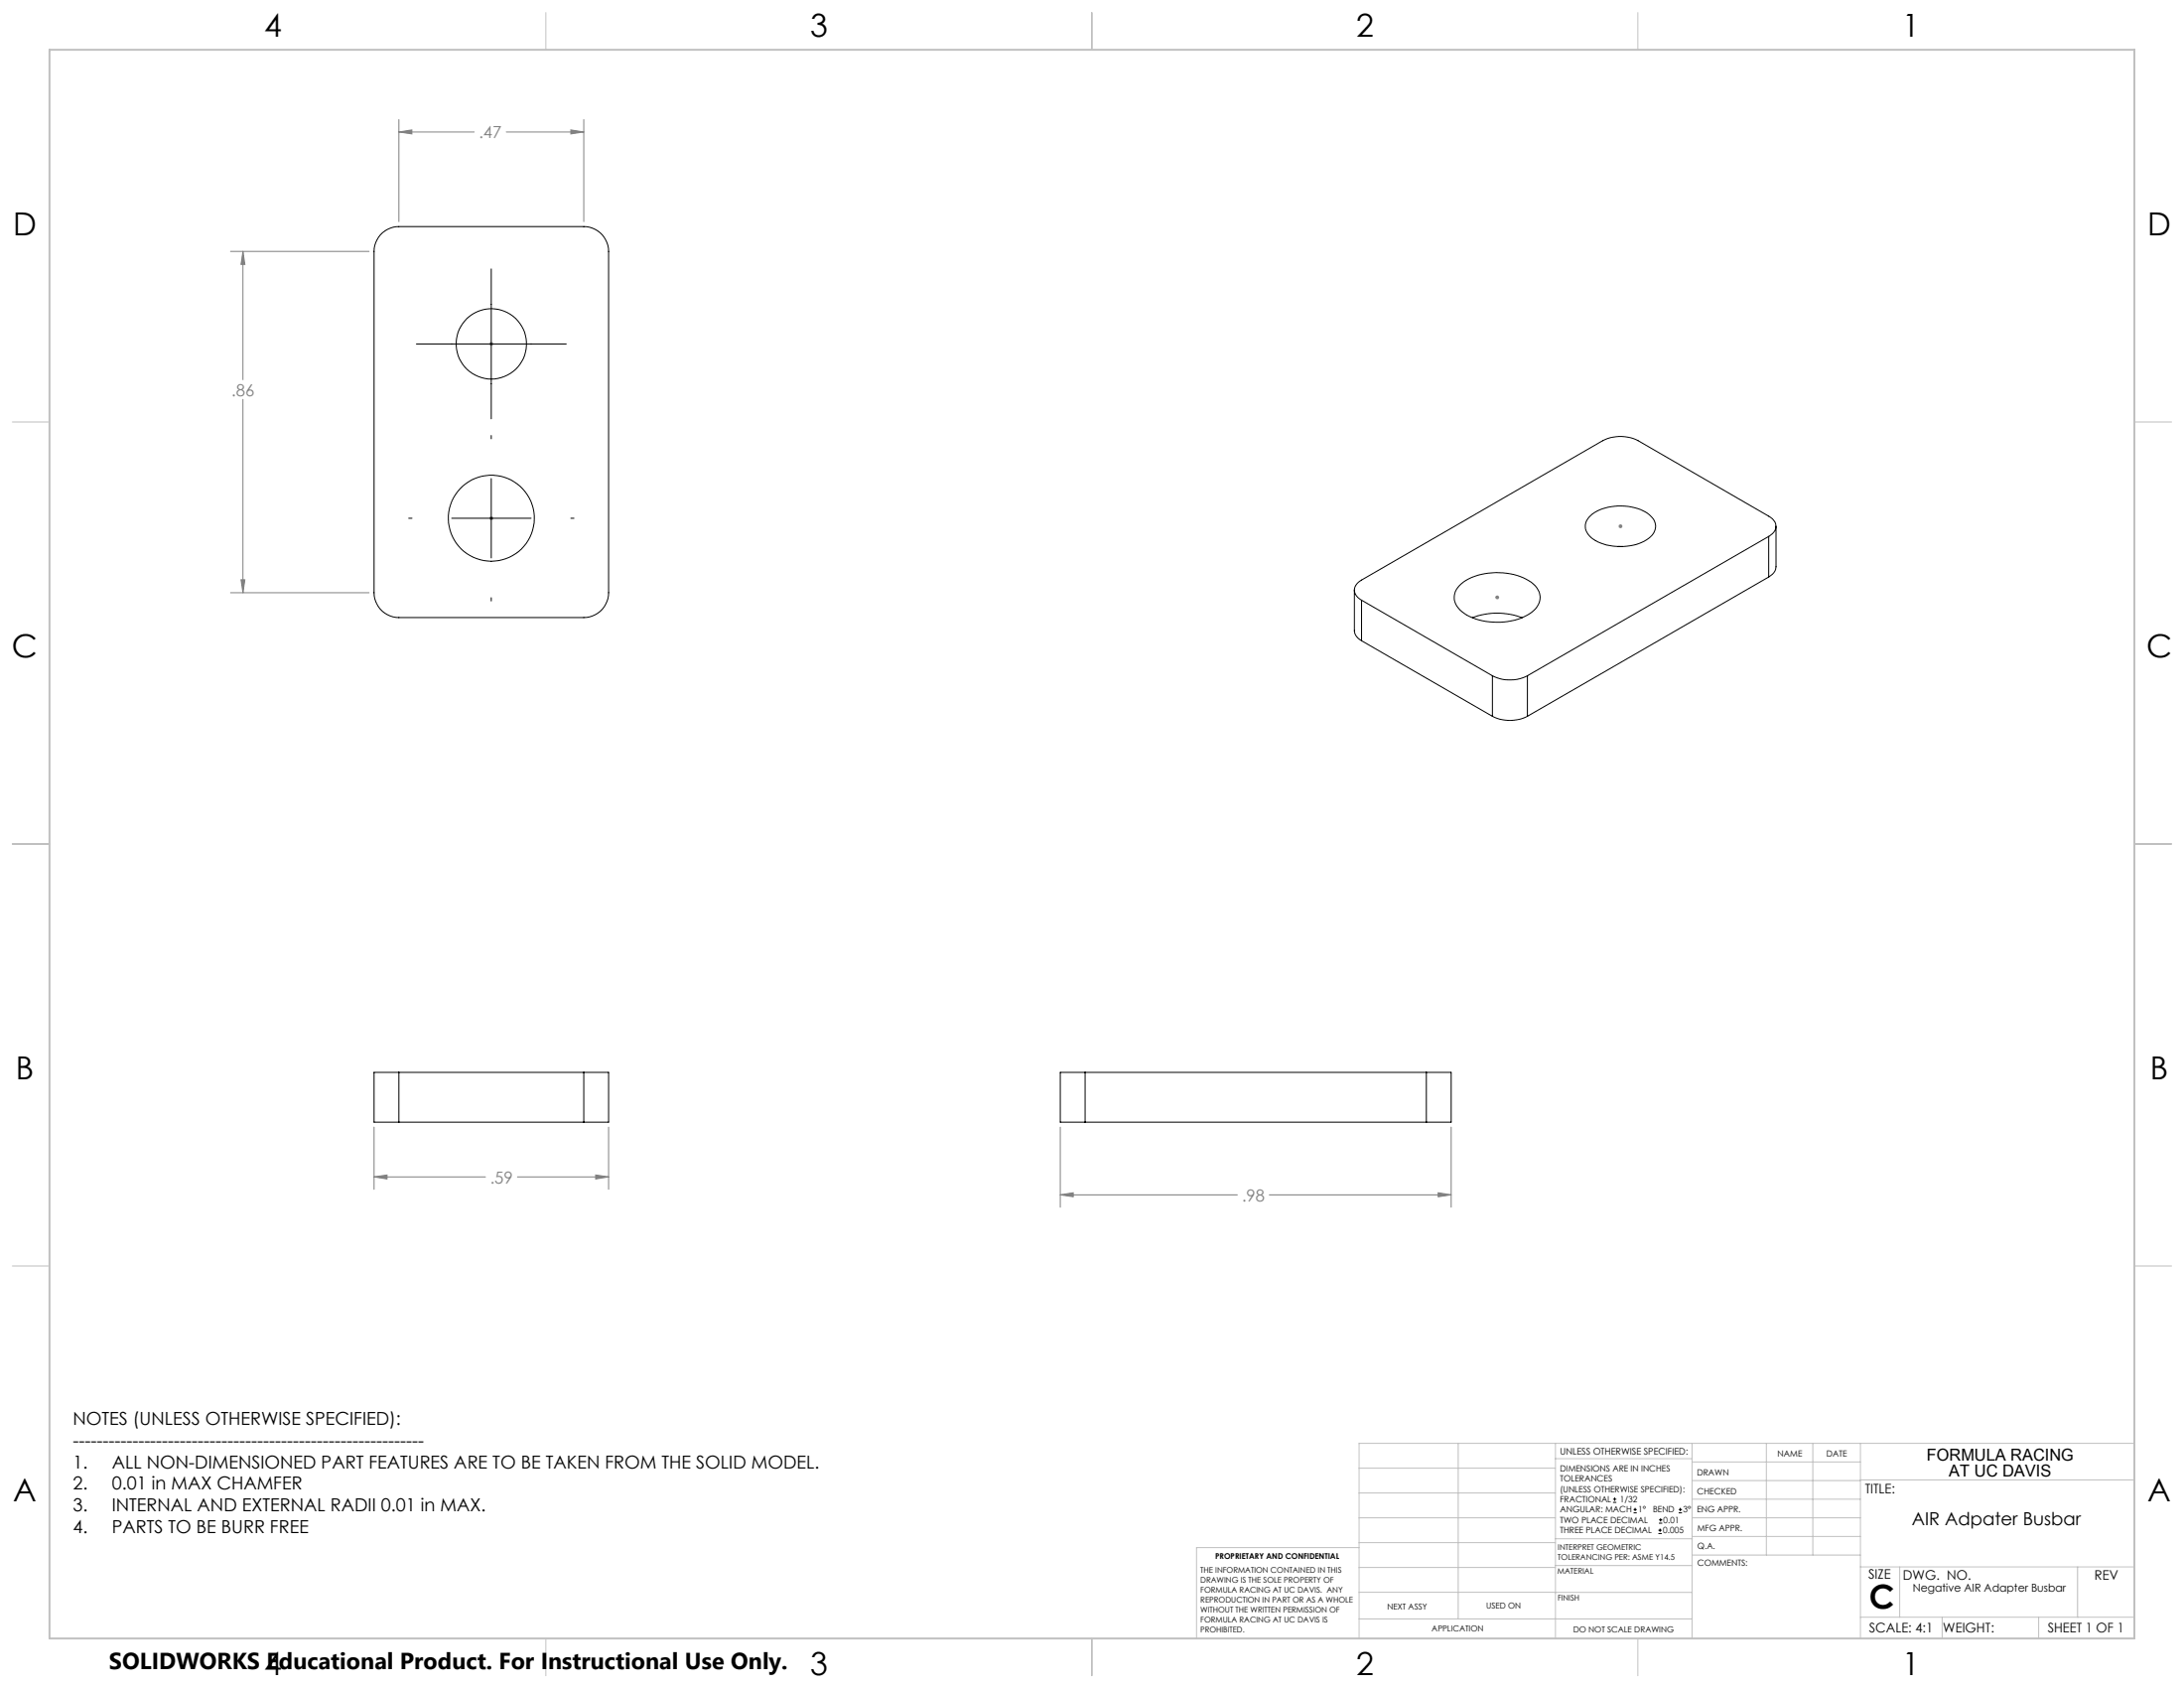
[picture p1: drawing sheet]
<svg xmlns="http://www.w3.org/2000/svg" width="559mm" height="432mm" viewBox="0 0 559 432" stroke-linecap="round" stroke-linejoin="round" font-family="sans-serif">
<g fill="none" stroke="#000" stroke-width=".25">
<path d="M97.3 60.1l1.8-1.4a6 6 0 0 1 3-.7h47.3a6.4 6.4 0 0 1 6.3 6.3v87.3a6.4 6.4 0 0 1-6.3 6.4h-47.3a6.4 6.4 0 0 1-6.4-6.4v-87.3a6.5 6.5 0 0 1 1.6-4.2zM125.7 68.8v38.3M106.5 88h38.4M125.7 111.4v.9M104.6 132.6h.8M115.6 132.6h20.3M125.7 122.4v20.3M146 132.6h.9M406.9 131.9a12.7 12.7 0 0 1 11.2-2 6.7 6.7 0 0 1 5.4 4.1 4.3 4.3 0 0 1-2.8 4.5 13.7 13.7 0 0 1-13.6-1 3.5 3.5 0 0 1-.2-5.6zM414 139.8h1.2M452.5 137.2a2.75 2.75 0 0 0 1.9-2.6 2.75 2.75 0 0 0-1.9-2.6l-33.4-19.3a10 10 0 0 0-9 0l-61.7 35.7a2.72 2.72 0 0 0-1.9 2.6 2.72 2.72 0 0 0 1.9 2.5M452.5 137.2l-61.7 35.7"/>
<path d="M452.5 137.2v10.4M454.4 134.6v10.4l-.1 .7-.5 .8-1.3 1.1M125.7 152.9v.8M346.5 151v10.5l.6 1.3 1.3 1.1M348.4 153.5l33.4 19.4M348.4 153.5v10.4M373.5 149.8a14.6 14.6 0 0 1 12-3.2 11.7 11.7 0 0 1 7.7 3.8 4.3 4.3 0 0 1-1.3 6.2 16.5 16.5 0 0 1-17.8-.1 4.2 4.2 0 0 1-.6-6.7zM376.7 158a17.9 17.9 0 0 1 12.7 0M452.5 147.6l-61.7 35.6M348.4 163.9l33.4 19.3M381.8 172.9a9.9 9.9 0 0 0 9 0M381.8 172.9v10.3"/>
<path d="M390.8 172.9v10.3M381.8 183.2a9.9 9.9 0 0 0 9 0M102.1 274.3h-6.4v12.8h6.4M102.1 274.3v12.8M102.1 274.3h47.3M149.4 274.3h6.3v12.8h-6.3M149.4 274.3v12.8M277.6 274.3h-6.3v12.8h6.3M277.6 274.3h87.3M277.6 274.3v12.8M364.9 274.3h6.4v12.8h-6.4M364.9 274.3v12.8"/>
<path d="M102.1 287.1h47.3M277.6 287.1h87.3M412.7 384.3h.9M412.7 383.5h.9M413.1 383.1v.8M418 387h.8M418 386.2h.8M418.4 385.7v.9M424.3 392.3h.9M424.3 391.4h.9M424.5 389.6h.8M424.5 388.8h.8"/>
<path d="M424.7 391v.9M424.9 388.4v.8M429.5 387h.9M429.5 386.2h.9M429.9 385.7v.9"/>
<circle cx="125.7" cy="88" r="9"/>
<circle cx="125.7" cy="132.6" r="11"/>
</g>
<g fill="none" stroke="#808080" stroke-width=".25">
<path d="M102.1 33.8l3.3-.6v1.1zM102.1 30.6v26.1M102.1 33.8h19.2M129.5 33.8h19.9M146 33.2l3.4 .6-3.4 .5zM149.4 30.6v26.1M59 64.3h35.4M62.2 64.3l.5 3.3h-1zM62.2 64.3v32.8M125.2 88h1M125.3 87.6l.8 .7M125.7 87.5v1"/>
<path d="M126.1 87.6l-.8 .7M62.2 102.2v49.4M125.2 132.6h1M125.3 132.2l.8 .7M125.7 132.1v1M126.1 132.2l-.8 .7M414.1 134.6h1M414.3 134.3l.7 .7M414.6 134.1v1M415 134.3l-.7 .7M59 151.6h35.4M61.7 148.3h1l-.5 3.3z"/>
<path d="M382.6 152.8h1M382.7 152.5l.7 .7M383.1 152.3v1M383.4 152.5l-.7 .7M95.7 288.3v15.9M155.7 288.3v15.9M271.3 288.3v20.5M371.3 288.3v20.5M95.7 301.1l3.3-.5v1zM95.7 301.1h28.5M132.4 301.1h23.3M152.4 300.6l3.3 .5-3.3 .5z"/>
<path d="M271.3 305.6l3.3-.5v1zM271.3 305.6h45.3M324.8 305.6h46.5M368 305.1l3.3 .5-3.3 .5z"/>
</g>
<g fill="none" stroke="#c0c0c0" stroke-width=".25">
<path d="M139.7 3.2v9.5M279.4 3.2v9.5M419.1 3.2v9.5M3.1 107.9h9.6M546.1 107.9h9.5M3.1 215.9h9.6M546.1 215.9h9.5M3.1 323.8h9.6M546.1 323.8h9.5M347.7 375.6h50.3M373.1 369.2v44.9M398 369.2v49.9"/>
<path d="M398 373.1h34.9M432.9 369.2v49.9M432.9 378.7h43.1M432.9 374h43.1M451.9 369.2v28.6M463.8 369.2v28.6M476 369.2v49.9M476 378.6h70.1M546.1 369.2h-198.4v49.9M347.7 394.6h50.3M347.7 388.3h50.3M347.7 381.9h50.3"/>
<path d="M347.7 395.9h-41.6v23.2M398 393.6h35M432.9 383.5h43.1M432.9 388.3h43.1M432.9 393h43.1M433 397.8h43M139.7 419.1v9.6M279.4 419.1v9.6M347.7 414.1h85.2M347.7 401h50.3M347.7 407.3h50.3M398 407.4h34.9"/>
<path d="M398 400.5h35M419.1 419.1v9.6M476 413.7h70.1M476 400.8h70.1M486.1 400.8v12.9M496.9 413.7v5.4M521.6 413.7v5.4M531.6 400.8v12.9"/>
</g>
<path d="M12.7 12.7h533.4v406.4h-533.4z" fill="none" stroke="#c0c0c0" stroke-width=".5"/>
<g fill="#808080">
<path d="M95.7 301.1l3.3-.5v1zM152.4 300.6l3.3 .5-3.3 .5zM62.2 64.3l.5 3.3h-1zM61.7 148.3h1l-.5 3.3zM146 33.2l3.4 .6-3.4 .5zM102.1 33.8l3.3-.6v1.1z"/>
<path d="M271.3 305.6l3.3-.5v1zM368 305.1l3.3 .5-3.3 .5z"/>
</g>
<text font-size="8.5" x="478.3" y="411.4">C</text>
<g font-size="8.1">
<text x="67.6" y="9.3">4</text>
<text x="207.3" y="9.3">3</text>
<text x="347" y="9.3">2</text>
<text x="486.7" y="9.3">1</text>
<text x="3.3" y="60.1">D</text>
<text x="549.4" y="60.1">D</text>
<text x="3" y="168">C</text>
<text x="549.1" y="168">C</text>
<text x="4" y="276">B</text>
<text x="550.1" y="276">B</text>
<text x="3.3" y="383.9">A</text>
<text x="549.4" y="383.9">A</text>
<text x="67.6" y="428.4">4</text>
<text x="207.3" y="428.4">3</text>
<text x="347" y="428.4">2</text>
<text x="486.7" y="428.4">1</text>
</g>
<text font-size="5.9" x="27.9" y="427">SOLIDWORKS Educational Product. For Instructional Use Only.</text>
<g font-size="4.6">
<text x="18.6" y="364.4">NOTES (UNLESS OTHERWISE SPECIFIED):</text>
<text x="18.6" y="370">-----------------------------------------------------------</text>
<text x="18.6" y="375.5">1.</text>
<text x="28.6" y="375.5">ALL NON-DIMENSIONED PART FEATURES ARE TO BE TAKEN FROM THE SOLID MODEL.</text>
<text x="18.6" y="381.1">2.</text>
<text x="28.6" y="381.1">0.01 in MAX CHAMFER</text>
<text x="18.6" y="386.7">3.</text>
<text x="28.6" y="386.7">INTERNAL AND EXTERNAL RADII 0.01 in MAX.</text>
<text x="18.6" y="392.3">4.</text>
<text x="28.6" y="392.3">PARTS TO BE BURR FREE</text>
<text x="489.1" y="390">AIR Adpater Busbar</text>
</g>
<g font-size="4.2" fill="#808080">
<text x="122.5" y="35.3">.47</text>
<text x="59.2" y="101.2">.86</text>
<text x="125.4" y="302.7">.59</text>
<text x="317.8" y="307.2">.98</text>
</g>
<g font-size="4.2">
<text x="493" y="373.5">FORMULA RACING</text>
<text x="498.7" y="377.8">AT UC DAVIS</text>
</g>
<g font-size="3.4">
<text x="477.2" y="381.9">TITLE:</text>
<text x="478.1" y="404">SIZE</text>
<text x="486.9" y="404">DWG. NO.</text>
<text x="535.9" y="404.1">REV</text>
<text x="478.2" y="417.6">SCALE: 4:1</text>
<text x="497.1" y="417.7">WEIGHT:</text>
<text x="523.9" y="417.6">SHEET 1 OF 1</text>
</g>
<text font-size="2.8" x="489.4" y="407.2">Negative AIR Adapter Busbar</text>
<text font-size="2.4" x="399.2" y="372.1">UNLESS OTHERWISE SPECIFIED:</text>
<g font-size="2.2">
<text x="399.2" y="376.4">DIMENSIONS ARE IN INCHES</text>
<text x="434.2" y="377.3">DRAWN</text>
<text x="454.8" y="372.5">NAME</text>
<text x="467.3" y="372.6">DATE</text>
<text x="399.2" y="379">TOLERANCES</text>
<text x="399.2" y="381.7">(UNLESS OTHERWISE SPECIFIED):</text>
<text x="434.3" y="382.2">CHECKED</text>
<text x="399.2" y="384.3">FRACTIONAL</text>
<text x="399.2" y="387">ANGULAR: MACH</text>
<text x="399.2" y="389.6">TWO PLACE DECIMAL</text>
<text x="414.5" y="384.3">1/32</text>
<text x="419.1" y="387">1°</text>
<text x="422.9" y="387">BEND</text>
<text x="425.6" y="389.6">0.01</text>
<text x="430.6" y="387">3°</text>
<text x="434.2" y="386.8">ENG APPR.</text>
<text x="399.2" y="392.3">THREE PLACE DECIMAL</text>
<text x="425.5" y="392.3">0.005</text>
<text x="434.3" y="391.6">MFG APPR.</text>
<text x="434.3" y="396.3">Q.A.</text>
<text x="434.3" y="400.5">COMMENTS:</text>
</g>
<g font-size="2.1">
<text x="354.9" y="411.6">NEXT ASSY</text>
<text x="380.3" y="411.6">USED ON</text>
<text x="366.3" y="417.4">APPLICATION</text>
<text x="402.5" y="417.5">DO NOT SCALE DRAWING</text>
</g>
<g font-size="2">
<text x="310.9" y="398.8">PROPRIETARY AND CONFIDENTIAL</text>
<text x="398.6" y="396.5">INTERPRET GEOMETRIC</text>
<text x="398.6" y="399">TOLERANCING PER: ASME Y14.5</text>
<text x="307.2" y="402.4">THE INFORMATION CONTAINED IN THIS</text>
<text x="307.2" y="404.9">DRAWING IS THE SOLE PROPERTY OF</text>
<text x="307.2" y="407.5">FORMULA RACING AT UC DAVIS. ANY</text>
<text x="398.5" y="402.6">MATERIAL</text>
<text x="307.2" y="410">REPRODUCTION IN PART OR AS A WHOLE</text>
<text x="307.2" y="412.5">WITHOUT THE WRITTEN PERMISSION OF</text>
<text x="398.5" y="409.4">FINISH</text>
<text x="307.2" y="415">FORMULA RACING AT UC DAVIS IS</text>
<text x="307.2" y="417.6">PROHIBITED.</text>
</g>
</svg>
